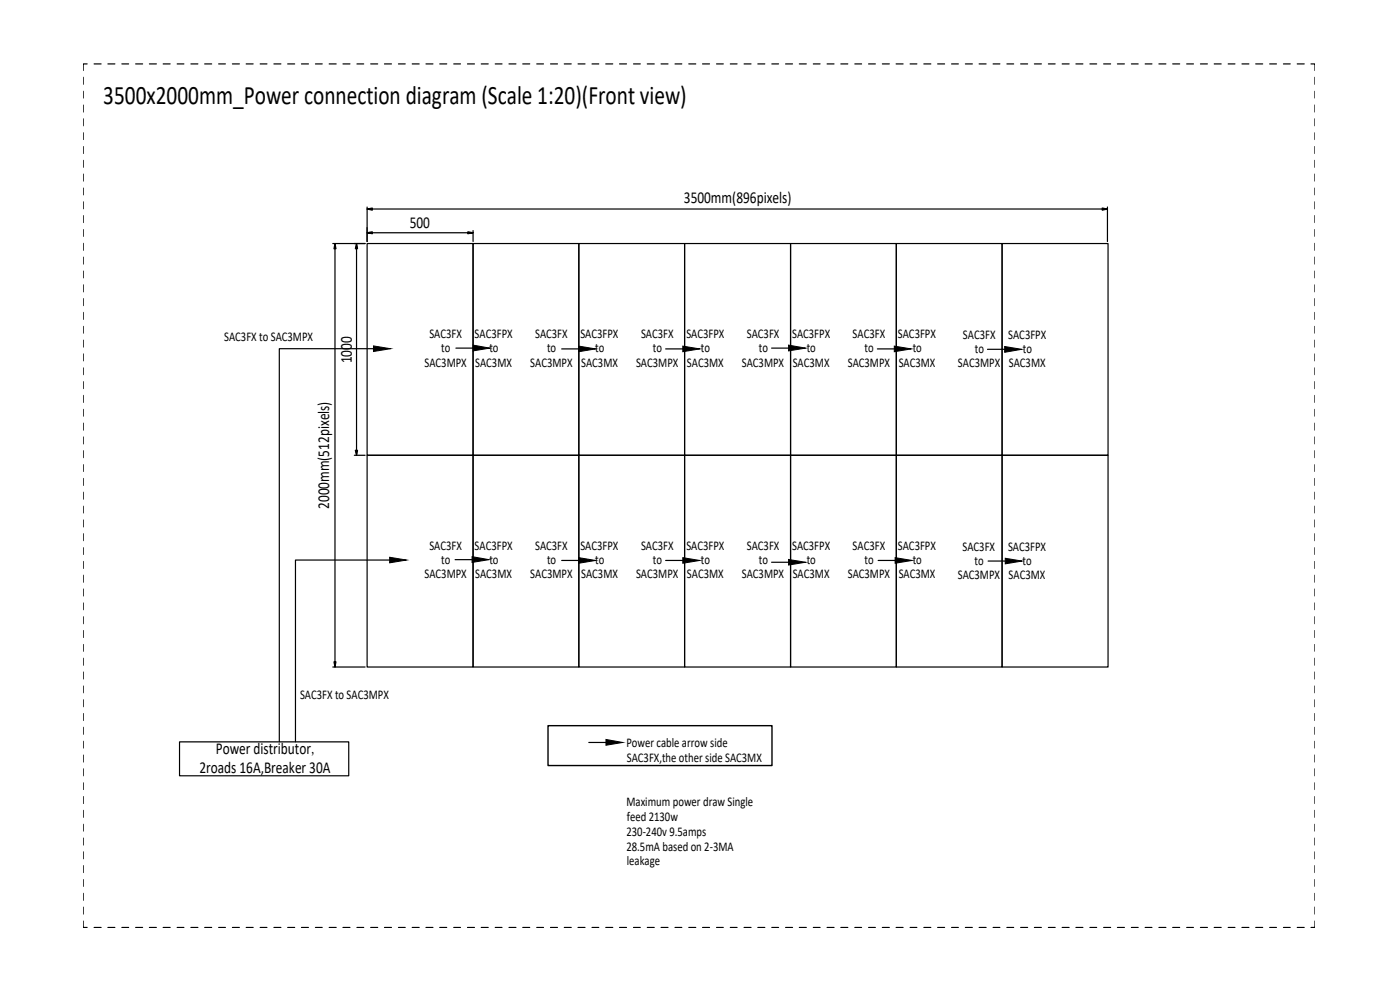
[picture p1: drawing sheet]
<svg xmlns="http://www.w3.org/2000/svg" width="297mm" height="210mm" viewBox="0 0 297 210" stroke-linecap="round" stroke-linejoin="round" font-family="sans-serif">
<g fill="none" stroke="#000" stroke-width=".25">
<path d="M17.6 16.4v1.5M17.6 19.4v1.4M18.5 13.6h-.9v1.4M20 13.6h1.4M22.9 13.6h1.5M25.9 13.6h1.4M28.8 13.6h1.5M31.7 13.6h1.5M34.6 13.6h1.5M37.6 13.6h1.4M40.5 13.6h1.5M43.4 13.6h1.5"/>
<path d="M46.4 13.6h1.4M49.3 13.6h1.5M52.2 13.6h1.5M55.2 13.6h1.4M58.1 13.6h1.5M61 13.6h1.5M64 13.6h1.4M66.9 13.6h1.5M69.8 13.6h1.5M72.8 13.6h1.4M75.7 13.6h1.5M78.6 13.6h1.5"/>
<path d="M81.6 13.6h1.4M84.5 13.6h1.5M87.4 13.6h1.5M90.4 13.6h1.4M93.3 13.6h1.5M96.3 13.6h1.4M99.2 13.6h1.5M102.1 13.6h1.5M105.1 13.6h1.4M108 13.6h1.5M110.9 13.6h1.5M113.9 13.6h1.4"/>
<path d="M116.8 13.6h1.5M119.7 13.6h1.5M122.6 13.6h1.5M125.6 13.6h1.4M128.5 13.6h1.5M131.4 13.6h1.5M134.4 13.6h1.4M137.3 13.6h1.5M140.2 13.6h1.5M143.2 13.6h1.4M146.1 13.6h1.5M149 13.6h1.5"/>
<path d="M152 13.6h1.4M154.9 13.6h1.5M157.8 13.6h1.5M160.8 13.6h1.4M163.7 13.6h1.5M166.7 13.6h1.4M169.6 13.6h1.5M172.5 13.6h1.5M175.5 13.6h1.4M178.4 13.6h1.5M181.3 13.6h1.5M184.3 13.6h1.4"/>
<path d="M187.2 13.6h1.5M190.1 13.6h1.5M193.1 13.6h1.4M196 13.6h1.5M198.9 13.6h1.5M201.9 13.6h1.4M204.8 13.6h1.5M207.7 13.6h1.5M210.7 13.6h1.4M213.6 13.6h1.4M216.5 13.6h1.5M219.4 13.6h1.5"/>
<path d="M222.4 13.6h1.4M225.3 13.6h1.5M228.2 13.6h1.5M231.2 13.6h1.4M234.1 13.6h1.5M237.1 13.6h1.4M240 13.6h1.5M242.9 13.6h1.5M245.9 13.6h1.4M248.8 13.6h1.5M251.7 13.6h1.5M254.7 13.6h1.4"/>
<path d="M257.6 13.6h1.5M260.5 13.6h1.5M263.5 13.6h1.5M266.4 13.6h1.5M269.4 13.6h1.4M272.3 13.6h1.4M275.2 13.6h1.5M278.1 13.6h.9v1.4M279 16.4v1.5M279 19.4v1.4M17.6 22.3v1.5M17.6 25.2v1.5"/>
<path d="M17.6 28.2v1.4M17.6 31.1v1.5M17.6 34v1.5M17.6 36.9v1.5M17.6 39.9v1.4M279 22.3v1.5M279 25.2v1.5M279 28.2v1.4M279 31.1v1.5M279 34v1.5M279 36.9v1.5M279 39.9v1.4"/>
<path d="M17.6 42.8v1.5M17.6 45.7v1.5M17.6 48.7v1.4M17.6 51.6v1.5M17.6 54.5v1.5M17.6 57.5v1.4M70.6 51.7h6.9M71.1 51.7l-.2 1.1h.4l-.2-1.1v89.8l-.2-1.1h.4l-.2 1.1M75.6 51.7l-.2 1.1h.4l-.2-1.1v44.9l-.2-1.1h.4l-.2 1.1M77.9 44.3l1.1 .3v-.5l-1.1 .2h157l-1.1 .3v-.5l1.1 .2M77.9 49.4l1.1 .2v-.4l-1.1 .2h22.5l-1.1 .2v-.4l1.1 .2M77.9 43.9v7.3"/>
<path d="M77.9 51.7h22.5v44.9h-22.5zM100.4 48.9v2.3M100.4 51.7h22.4v44.9h-22.4zM122.8 51.7h22.4v44.9h-22.4zM145.2 51.7h22.5v44.9h-22.5zM167.7 51.7h22.4v44.9h-22.4zM190.1 51.7h22.5v44.9h-22.5zM212.6 51.7h22.5v44.9h-22.5zM234.9 43.9v7.3M279 42.8v1.5M279 45.7v1.5M279 48.7v1.4"/>
<path d="M279 51.6v1.5M279 54.5v1.5M279 57.5v1.4M17.6 60.4v1.5M17.6 63.3v1.5M17.6 66.3v1.4M17.6 69.2v1.5M17.6 72.1v1.5M17.6 75.1v1.5M17.6 78v1.5M79.2 74h-19.9v83.4M96.7 73.8h3.7"/>
<path d="M119.2 74h3.6M141.2 74h3.7M163.7 73.8h3.6M186.1 74h3.6M209.5 74.1h3.6M279 60.4v1.5M279 63.3v1.5M279 66.3v1.4M279 69.2v1.5M279 72.1v1.5M279 75.1v1.5M279 78v1.5"/>
<path d="M17.6 81v1.4M17.6 83.9v1.5M17.6 86.8v1.5M17.6 89.8v1.4M17.6 92.7v1.5M17.6 95.6v1.5M17.6 98.6v1.4M75.2 96.6h2.3M77.9 96.6h22.5v44.9h-22.5zM100.4 96.6h22.4v44.9h-22.4zM122.8 96.6h22.4v44.9h-22.4zM145.2 96.6h22.5v44.9h-22.5z"/>
<path d="M167.7 96.6h22.4v44.9h-22.4zM190.1 96.6h22.5v44.9h-22.5zM212.6 96.6h22.5v44.9h-22.5zM279 81v1.4M279 83.9v1.5M279 86.8v1.5M279 89.8v1.4M279 92.7v1.5M279 95.6v1.5M279 98.6v1.4M17.6 101.5v1.5M17.6 104.4v1.5"/>
<path d="M17.6 107.4v1.4M17.6 110.3v1.5M17.6 113.2v1.5M17.6 116.2v1.4M17.6 119.1v1.5M82.7 118.8h-20v38.6M96.5 118.7h3.6M119.2 118.9h3.6M141.2 118.9h3.7M163.7 119.3h3.6M186.3 118.9h3.6M209.6 119h3.7"/>
<path d="M279 101.5v1.5M279 104.4v1.5M279 107.4v1.4M279 110.3v1.5M279 113.2v1.5M279 116.2v1.4M279 119.1v1.5M17.6 122v1.5M17.6 124.9v1.5M17.6 127.9v1.4M17.6 130.8v1.5M17.6 133.7v1.5"/>
<path d="M17.6 136.7v1.4M17.6 139.6v1.5M279 122v1.5M279 124.9v1.5M279 127.9v1.4M279 130.8v1.5M279 133.7v1.5M279 136.7v1.4M279 139.6v1.5M17.6 142.5v1.5M17.6 145.5v1.5M17.6 148.4v1.5"/>
<path d="M17.6 151.4v1.4M17.6 154.3v1.5M17.6 157.2v1.5M38.1 157.4h35.9v7.2h-35.9zM70.6 141.5h6.9M124.9 157.5h3.7M279 142.5v1.5M279 145.5v1.5M279 148.4v1.5M279 151.4v1.4M279 154.3v1.5M279 157.2v1.5"/>
<path d="M17.6 160.2v1.4M17.6 163.1v1.5M17.6 166v1.5M17.6 169v1.4M17.6 171.9v1.5M17.6 174.8v1.5M17.6 177.8v1.5M279 160.2v1.4M279 163.1v1.5M279 166v1.5M279 169v1.4M279 171.9v1.5"/>
<path d="M279 174.8v1.5M279 177.8v1.5M17.6 195.4v1.3h.9M17.6 180.7v1.5M17.6 183.6v1.5M17.6 186.6v1.4M17.6 189.5v1.5M17.6 192.4v1.5M20 196.7h1.4M22.9 196.7h1.5M25.9 196.7h1.4M28.8 196.7h1.5"/>
<path d="M31.7 196.7h1.5M34.6 196.7h1.5M37.6 196.7h1.4M40.5 196.7h1.5M43.4 196.7h1.5M46.4 196.7h1.4M49.3 196.7h1.5M52.2 196.7h1.5M55.2 196.7h1.4M58.1 196.7h1.5M61 196.7h1.5M64 196.7h1.4"/>
<path d="M66.9 196.7h1.5M69.8 196.7h1.5M72.8 196.7h1.4M75.7 196.7h1.5M78.6 196.7h1.5M81.6 196.7h1.4M84.5 196.7h1.5M87.4 196.7h1.5M90.4 196.7h1.4M93.3 196.7h1.5M96.3 196.7h1.4M99.2 196.7h1.5"/>
<path d="M102.1 196.7h1.5M105.1 196.7h1.4M108 196.7h1.5M110.9 196.7h1.5M113.9 196.7h1.4M116.8 196.7h1.5M119.7 196.7h1.5M122.6 196.7h1.5M125.6 196.7h1.4M128.5 196.7h1.5M131.4 196.7h1.5M134.4 196.7h1.4"/>
<path d="M137.3 196.7h1.5M140.2 196.7h1.5M143.2 196.7h1.4M146.1 196.7h1.5M149 196.7h1.5M152 196.7h1.4M154.9 196.7h1.5M157.8 196.7h1.5M160.8 196.7h1.4M163.7 196.7h1.5M166.7 196.7h1.4M169.6 196.7h1.5"/>
<path d="M172.5 196.7h1.5M175.5 196.7h1.4M178.4 196.7h1.5M181.3 196.7h1.5M184.3 196.7h1.4M187.2 196.7h1.5M190.1 196.7h1.5M193.1 196.7h1.4M196 196.7h1.5M198.9 196.7h1.5M201.9 196.7h1.4M204.8 196.7h1.5"/>
<path d="M207.7 196.7h1.5M210.7 196.7h1.4M213.6 196.7h1.4M216.5 196.7h1.5M219.4 196.7h1.5M222.4 196.7h1.4M225.3 196.7h1.5M228.2 196.7h1.5M231.2 196.7h1.4M234.1 196.7h1.5M237.1 196.7h1.4M240 196.7h1.5"/>
<path d="M242.9 196.7h1.5M245.9 196.7h1.4M248.8 196.7h1.5M251.7 196.7h1.5M254.7 196.7h1.4M257.6 196.7h1.5M260.5 196.7h1.5M263.5 196.7h1.5M266.4 196.7h1.5M269.4 196.7h1.4M272.3 196.7h1.4M275.2 196.7h1.5"/>
<path d="M279 195.4v1.3h-.9M279 180.7v1.5M279 183.6v1.5M279 186.6v1.4M279 189.5v1.5M279 192.4v1.5"/>
</g>
<path d="M116.3 153.9h47.5v8.5h-47.5z" fill="none" stroke="#000" stroke-width=".3"/>
<g fill="#000" stroke="#000" stroke-width=".21">
<path d="M79.2 73.4l3.6 .6-3.6 .6zM100.4 73.2l3.5 .6-3.5 .6zM122.8 73.4l3.6 .6-3.6 .6zM144.9 73.4l3.5 .6-3.5 .6zM167.3 73.2l3.6 .6-3.6 .6zM189.7 73.4l3.6 .6-3.6 .6zM213.1 73.5l3.6 .6-3.6 .6zM82.7 118.2l3.5 .6-3.5 .6zM100.1 118.1l3.6 .6-3.6 .6zM122.8 118.3l3.6 .6-3.6 .6zM144.9 118.3l3.5 .6-3.5 .6zM167.3 118.7l3.6 .6-3.6 .6z"/>
<path d="M189.9 118.3l3.6 .6-3.6 .6zM213.3 118.4l3.5 .6-3.5 .6zM128.6 156.9l3.5 .6-3.5 .6z"/>
</g>
<text font-size="5.7" x="21.9" y="22">3500x2000mm_Power connection diagram (Scale 1:20)(Front view)</text>
<g font-size="3.5">
<text x="145.1" y="43.1">3500mm(896pixels)</text>
<text x="86.9" y="48.4">500</text>
<text x="74.7" y="77.1" transform="rotate(-90 74.7 77.1)">1000</text>
<text x="69.8" y="108" transform="rotate(-90 69.8 108)">2000mm(512pixels)</text>
<text x="45.8" y="160">Power distributor,</text>
<text x="42.3" y="163.9">2roads 16A,Breaker 30A</text>
</g>
<g font-size="2.8">
<text x="91.1" y="71.8">SAC3FX</text>
<text x="100.7" y="71.8">SAC3FPX</text>
<text x="113.5" y="71.8">SAC3FX</text>
<text x="123.1" y="71.8">SAC3FPX</text>
<text x="136" y="71.8">SAC3FX</text>
<text x="145.6" y="71.8">SAC3FPX</text>
<text x="158.4" y="71.8">SAC3FX</text>
<text x="168" y="71.8">SAC3FPX</text>
<text x="180.9" y="71.8">SAC3FX</text>
<text x="190.5" y="71.8">SAC3FPX</text>
<text x="204.3" y="71.9">SAC3FX</text>
<text x="213.9" y="71.9">SAC3FPX</text>
<text x="47.6" y="72.4">SAC3FX to SAC3MPX</text>
<text x="90.1" y="77.8">SAC3MPX</text>
<text x="93.6" y="74.8">to</text>
<text x="100.8" y="77.8">SAC3MX</text>
<text x="103.8" y="74.8">to</text>
<text x="112.5" y="77.8">SAC3MPX</text>
<text x="116.1" y="74.8">to</text>
<text x="123.3" y="77.8">SAC3MX</text>
<text x="126.3" y="74.8">to</text>
<text x="134.9" y="77.8">SAC3MPX</text>
<text x="138.5" y="74.8">to</text>
<text x="145.7" y="77.8">SAC3MX</text>
<text x="148.7" y="74.8">to</text>
<text x="157.4" y="77.8">SAC3MPX</text>
<text x="161" y="74.8">to</text>
<text x="168.2" y="77.8">SAC3MX</text>
<text x="171.1" y="74.8">to</text>
<text x="179.9" y="77.8">SAC3MPX</text>
<text x="183.4" y="74.8">to</text>
<text x="190.7" y="77.8">SAC3MX</text>
<text x="193.6" y="74.8">to</text>
<text x="203.2" y="77.9">SAC3MPX</text>
<text x="206.8" y="74.9">to</text>
<text x="214" y="77.9">SAC3MX</text>
<text x="217" y="74.9">to</text>
<text x="91.1" y="116.7">SAC3FX</text>
<text x="93.6" y="119.6">to</text>
<text x="100.7" y="116.7">SAC3FPX</text>
<text x="103.8" y="119.6">to</text>
<text x="113.5" y="116.7">SAC3FX</text>
<text x="116.1" y="119.6">to</text>
<text x="123.1" y="116.7">SAC3FPX</text>
<text x="126.3" y="119.6">to</text>
<text x="136" y="116.7">SAC3FX</text>
<text x="138.5" y="119.6">to</text>
<text x="145.6" y="116.7">SAC3FPX</text>
<text x="148.7" y="119.6">to</text>
<text x="158.4" y="116.7">SAC3FX</text>
<text x="161" y="119.6">to</text>
<text x="168.1" y="116.7">SAC3FPX</text>
<text x="171.1" y="119.6">to</text>
<text x="180.9" y="116.7">SAC3FX</text>
<text x="183.4" y="119.6">to</text>
<text x="190.5" y="116.7">SAC3FPX</text>
<text x="193.6" y="119.6">to</text>
<text x="204.2" y="116.8">SAC3FX</text>
<text x="206.7" y="119.8">to</text>
<text x="213.9" y="116.8">SAC3FPX</text>
<text x="216.9" y="119.8">to</text>
<text x="90.1" y="122.7">SAC3MPX</text>
<text x="100.8" y="122.7">SAC3MX</text>
<text x="112.5" y="122.7">SAC3MPX</text>
<text x="123.3" y="122.7">SAC3MX</text>
<text x="134.9" y="122.7">SAC3MPX</text>
<text x="145.7" y="122.7">SAC3MX</text>
<text x="157.4" y="122.7">SAC3MPX</text>
<text x="168.2" y="122.7">SAC3MX</text>
<text x="179.9" y="122.7">SAC3MPX</text>
<text x="190.7" y="122.7">SAC3MX</text>
<text x="203.2" y="122.8">SAC3MPX</text>
<text x="214" y="122.8">SAC3MX</text>
<text x="63.7" y="148.3">SAC3FX to SAC3MPX</text>
<text x="132.9" y="158.5">Power cable arrow side</text>
<text x="133" y="161.6">SAC3FX,the other side SAC3MX</text>
<text x="132.9" y="171">Maximum power draw Single</text>
<text x="132.9" y="177.3">230-240v 9.5amps</text>
<text x="133" y="174.2">feed 2130w</text>
<text x="132.9" y="180.4">28.5mA based on 2-3MA</text>
<text x="133" y="183.6">leakage</text>
</g>
</svg>
